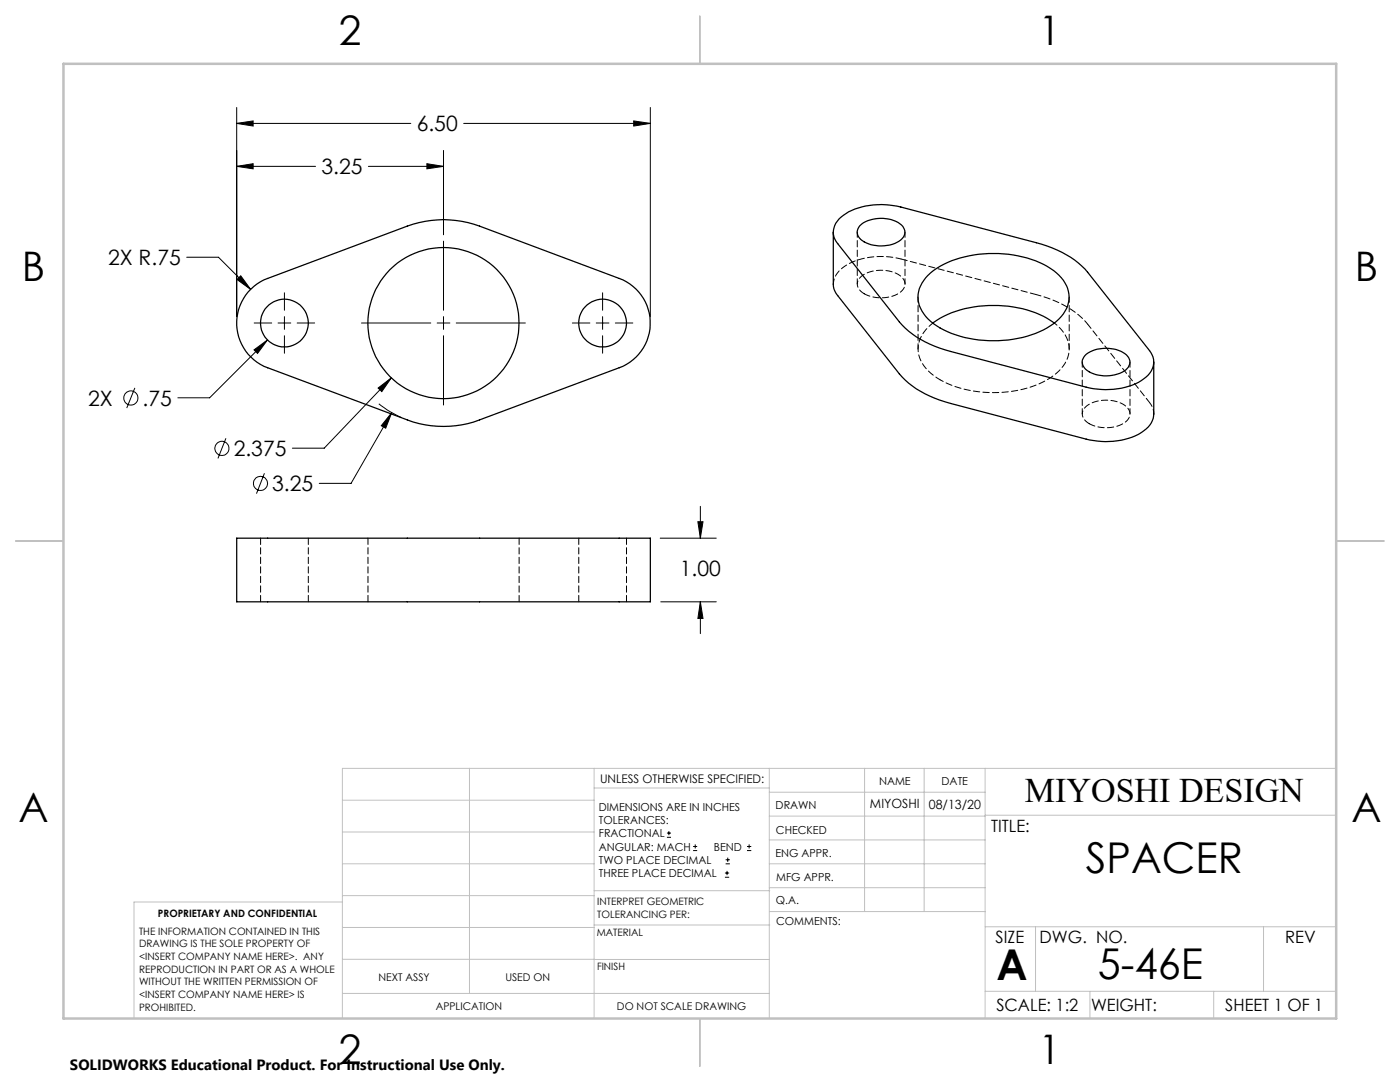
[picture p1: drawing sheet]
<svg xmlns="http://www.w3.org/2000/svg" width="279mm" height="216mm" viewBox="0 0 279 216" stroke-linecap="round" stroke-linejoin="round" font-family="sans-serif">
<g fill="none" stroke="#000" stroke-width=".2">
<path d="M47.2 21.4v41.8M47.2 24.6h34.8M47.2 33.2h15.8M47.2 24.6l3.3-.5v1.1zM47.2 33.2l3.3-.5v1zM73.5 33.2h15M85.2 32.7l3.3 .5-3.3 .5zM88.5 30v16.8M92.5 24.6h37.3M126.5 24.1l3.3 .5-3.3 .6zM129.8 21.4v41.8M37.3 51.3h6.3l6.4 6.4"/>
<path d="M47.3 55.8l.7-.8 2 2.7zM56.8 58.4v3.5M88.5 48.1v13.8M120.3 58.4v3.5M26.9 77.4l-1.6 4M50.7 69.8l2.7-2-2 2.7zM50.7 64.5h3.5M53.4 67.8l-11.6 11.6h-6.3M55.5 64.5h2.5M56.8 63.2v2.5M56.8 67v3.5M59.3 64.5h3.5"/>
<path d="M72.1 64.5h13.9M75.5 77.4l2.6-2-1.9 2.7zM78.1 75.4l-13.4 14h-6.4M87.2 64.5h2.6M88.5 63.2v2.5M88.5 67v13.8M91.1 64.5h13.7M114.2 64.5h3.5M119 64.5h2.5M120.3 63.2v2.5M120.3 67v3.5M122.8 64.5h3.5"/>
<path d="M45.1 87.5l-1.6 4M52.8 94.4l-1.6 4.1M75.6 80.6a20 20 0 0 0 4.5 2.7M78.2 82.3l-8.1 14.1h-6.4M78.2 82.3l-1.2 3.1-.9-.5zM131.8 107.4h11.1M139.3 104.1h1l-.5 3.3zM139.8 101v6.4M131.9 120.1h11M139.8 120.1v6.3M139.8 120.1l.5 3.3h-1zM133.1 167.1h.8"/>
<path d="M133.1 166.2h.8M133.5 165.8v.9M138.3 169.7h.8M138.3 168.9h.8M138.7 168.5v.8M144.7 175h.8M144.7 174.2h.8M144.8 172.4h.9M144.8 171.6h.9M145.1 173.8v.8M145.2 171.1v.9M149.1 169.7h.8"/>
<path d="M149.1 168.9h.8M149.5 168.5v.8"/>
<circle cx="26.1" cy="79.4" r="1.41"/>
<circle cx="44.3" cy="89.5" r="1.4"/>
<circle cx="52" cy="96.5" r="1.41"/>
</g>
<g fill="none" stroke="#c0c0c0" stroke-width=".2">
<path d="M68.3 159.7h50.3M93.7 153.3v44.9M118.6 153.3v49.9M118.6 157.2h34.9M153.5 153.3v49.9M153.5 158.1h43.1M172.5 153.3v28.6M184.4 153.3v28.6M196.6 153.3v49.9M266.7 153.3h-198.4v49.9M68.3 178.7h50.3M68.3 172.4h50.3"/>
<path d="M68.3 166h50.3M68.3 180h-41.6v23.2M118.6 177.7h35M153.5 167.6h43.1M153.5 162.8h43.1M153.5 172.4h43.1M153.5 177.1h43.1M196.6 162.7h70.1M68.3 198.2h85.2M68.3 191.4l85.2 .1M68.3 185.1h50.3M118.6 184.6h35"/>
<path d="M153.6 181.9h43M196.6 197.8h70.1M196.6 184.9h70.1M206.7 184.9v12.9M217.5 197.8v5.4M242.2 197.8v5.4M252.2 184.9v12.9"/>
</g>
<path d="M139.7 3.2v9.5M3.1 107.9h9.6M266.7 107.9h9.5M139.7 203.2v9.6" fill="none" stroke="#c0c0c0" stroke-width=".25"/>
<path d="M12.7 12.7h254v190.5h-254z" fill="none" stroke="#c0c0c0" stroke-width=".5"/>
<path d="M139.8 120.1l.5 3.3h-1zM139.3 104.1h1l-.5 3.3zM78.2 82.3l-2.1 2.6 .9 .5zM47.3 55.8l2.7 1.9-2-2.7zM47.2 24.6l3.3-.5v1.1zM126.5 24.1l3.3 .5-3.3 .6zM85.2 32.7l3.3 .5-3.3 .5zM47.2 33.2l3.3-.5v1zM50.7 69.8l.7 .7 2-2.7zM75.5 77.4l.7 .7 1.9-2.7z" fill="#000"/>
<g fill="none" stroke="#000" stroke-width=".25">
<path d="M49.5 58.2l1.8-1.5 1.4-.9 28.6-10.7a20.6 20.6 0 0 1 14.4 0l27.9 10.5a9.5 9.5 0 0 1 6.2 8.9 9.5 9.5 0 0 1-6.2 8.9l-27.9 10.4a20.6 20.6 0 0 1-14.4 0l-27.9-10.4a9.5 9.5 0 0 1-3.9-15.2zM166.3 46.3v10.5l.3 1.3 12.9 16.5a19.6 19.6 0 0 0 10.2 5.9l27.1 7.1a14.4 14.4 0 0 0 11.4-1.6 4.2 4.2 0 0 0 2.1-3.4v-10.4M167.4 43.7a12.7 12.7 0 0 1 10.1-2.8l2.3 .4 27 7.1a19.6 19.6 0 0 1 10.3 5.9l12.3 15.7a3.7 3.7 0 0 1-1.2 5.6 14.4 14.4 0 0 1-11.4 1.7l-27.1-7.2a19.6 19.6 0 0 1-10.2-5.9l-12.3-15.6a3.5 3.5 0 0 1 .2-4.9zM171.6 45a6.8 6.8 0 0 1 8.6 .2 1.94 1.94 0 0 1-.8 3 6.8 6.8 0 0 1-7.9-.7 1.75 1.75 0 0 1 .1-2.5zM185.2 54.9a17.8 17.8 0 0 1 11.1-4.2 21.8 21.8 0 0 1 14 3.3 6.2 6.2 0 0 1 2.8 7 10.3 10.3 0 0 1-6.4 5.5 24 24 0 0 1-19.1-1.1 7.6 7.6 0 0 1-4.4-6.1 6.5 6.5 0 0 1 2-4.4zM186.2 64.5a21.5 21.5 0 0 1 15-3.4 18.7 18.7 0 0 1 9.2 3.4M216.5 70.9a6.7 6.7 0 0 1 8.5 .2 1.91 1.91 0 0 1-.7 3 6.8 6.8 0 0 1-7.9-.7 1.75 1.75 0 0 1 .1-2.5zM47.2 107.4h82.6v12.7h-82.6z"/>
<circle cx="56.8" cy="64.5" r="4.8"/>
<circle cx="88.5" cy="64.5" r="15.1"/>
<circle cx="120.3" cy="64.5" r="4.8"/>
</g>
<path d="M206.9 58.8l-27.1-7.1M52 107.4v12.7M73.4 107.4v12.7M115.5 107.4v12.7M61.5 120.1v-12.7M103.6 120.1v-12.7M125 120.1v-12.7" fill="none" stroke="#000" stroke-width=".2" stroke-dasharray="1.3 .6"/>
<path d="M179.8 51.7a14.5 14.5 0 0 0-11.5 1.6 4.3 4.3 0 0 0-2 3.4M230.3 82.6l-.2-1-.7-1.3" fill="none" stroke="#000" stroke-width=".2" stroke-dasharray="1.3 .6" stroke-dashoffset=".3"/>
<path d="M172.5 58.6a7 7 0 0 0 7.5-.6 1.96 1.96 0 0 0-.8-3.3 7 7 0 0 0-7.5 .7 1.96 1.96 0 0 0 .8 3.2M217.4 84.5a7 7 0 0 0 7.5-.6 1.96 1.96 0 0 0-.8-3.2 7 7 0 0 0-7.5 .6 1.96 1.96 0 0 0 .8 3.2" fill="none" stroke="#000" stroke-width=".2" stroke-dasharray="1.3 .6" stroke-dashoffset=".1"/>
<path d="M187.6 75.8a23.6 23.6 0 0 0 21.4 0 7.3 7.3 0 0 0 4.4-6.7 6.9 6.9 0 0 0-3-4.6" fill="none" stroke="#000" stroke-width=".2" stroke-dasharray="1.3 .6" stroke-dashoffset=".6"/>
<path d="M171.1 46.3v10.4M180.6 56.7v-10.4M183.2 59.3v10.3M186.2 64.5a6.2 6.2 0 0 0-2.7 6.8 8.6 8.6 0 0 0 4.1 4.5M213.4 69.6v-10.3M216 72.2v10.4M225.5 82.6v-10.4M229.4 80.3l-12.3-15.6" fill="none" stroke="#000" stroke-width=".2" stroke-dasharray="1.3 .6" stroke-dashoffset=".2"/>
<path d="M217.1 64.7a19.2 19.2 0 0 0-10.2-5.9" fill="none" stroke="#000" stroke-width=".2" stroke-dasharray="1.3 .6" stroke-dashoffset=".4"/>
<g font-size="8.5">
<text x="216.7" y="174.2">SPACER</text>
<text x="198.9" y="195.5">A</text>
<text x="219.1" y="195.4">5-46E</text>
</g>
<g font-size="8.1">
<text x="67.6" y="8.9">2</text>
<text x="207.3" y="8.9">1</text>
<text x="4.4" y="56.1">B</text>
<text x="270.4" y="56.1">B</text>
<text x="3.7" y="164.1">A</text>
<text x="269.7" y="164.1">A</text>
<text x="67.6" y="212.4">2</text>
<text x="207.3" y="212.4">1</text>
</g>
<text font-size="6.9" x="204.5" y="160.1">MIYOSHI DESIGN</text>
<g font-size="4.2">
<text x="83.2" y="26.2">6.50</text>
<text x="64.2" y="34.8">3.25</text>
<text x="21.6" y="52.9">2X R.75</text>
<text x="17.6" y="81">2X</text>
<text x="28.5" y="81">.75</text>
<text x="46.6" y="91">2.375</text>
<text x="54.3" y="98">3.25</text>
<text x="135.7" y="115">1.00</text>
</g>
<g font-size="3.4">
<text x="197.8" y="166">TITLE:</text>
<text x="198.7" y="188.1">SIZE</text>
<text x="207.5" y="188.1">DWG. NO.</text>
<text x="256.5" y="188.2">REV</text>
<text x="198.8" y="201.7">SCALE: 1:2</text>
<text x="217.7" y="201.8">WEIGHT:</text>
<text x="244.5" y="201.7">SHEET 1 OF 1</text>
</g>
<text font-size="3" x="14" y="213.5">SOLIDWORKS Educational Product. For Instructional Use Only.</text>
<g font-size="2.5">
<text x="173.6" y="161.3">MIYOSHI</text>
<text x="185.4" y="161.4">08/13/20</text>
</g>
<text font-size="2.4" x="119.8" y="156.2">UNLESS OTHERWISE SPECIFIED:</text>
<g font-size="2.2">
<text x="119.5" y="161.8">DIMENSIONS ARE IN INCHES</text>
<text x="154.8" y="161.4">DRAWN</text>
<text x="175.4" y="156.6">NAME</text>
<text x="187.9" y="156.7">DATE</text>
<text x="119.5" y="164.4">TOLERANCES:</text>
<text x="119.5" y="167.1">FRACTIONAL</text>
<text x="154.9" y="166.3">CHECKED</text>
<text x="119.5" y="169.7">ANGULAR: MACH</text>
<text x="119.5" y="172.4">TWO PLACE DECIMAL</text>
<text x="142.5" y="169.7">BEND</text>
<text x="154.8" y="171">ENG APPR.</text>
<text x="119.5" y="175">THREE PLACE DECIMAL</text>
<text x="154.9" y="175.7">MFG APPR.</text>
<text x="154.9" y="180.4">Q.A.</text>
<text x="154.9" y="184.6">COMMENTS:</text>
</g>
<g font-size="2.1">
<text x="75.5" y="195.7">NEXT ASSY</text>
<text x="100.9" y="195.7">USED ON</text>
<text x="86.9" y="201.5">APPLICATION</text>
<text x="123.1" y="201.6">DO NOT SCALE DRAWING</text>
</g>
<g font-size="2">
<text x="31.5" y="182.9">PROPRIETARY AND CONFIDENTIAL</text>
<text x="119.2" y="180.6">INTERPRET GEOMETRIC</text>
<text x="119.2" y="183.1">TOLERANCING PER:</text>
<text x="27.8" y="186.5">THE INFORMATION CONTAINED IN THIS</text>
<text x="27.8" y="189">DRAWING IS THE SOLE PROPERTY OF</text>
<text x="27.8" y="191.6">&lt;INSERT COMPANY NAME HERE&gt;. ANY</text>
<text x="119.1" y="186.7">MATERIAL</text>
<text x="27.8" y="194.1">REPRODUCTION IN PART OR AS A WHOLE</text>
<text x="27.8" y="196.6">WITHOUT THE WRITTEN PERMISSION OF</text>
<text x="119.1" y="193.5">FINISH</text>
<text x="27.8" y="199.1">&lt;INSERT COMPANY NAME HERE&gt; IS</text>
<text x="27.8" y="201.7">PROHIBITED.</text>
</g>
</svg>
